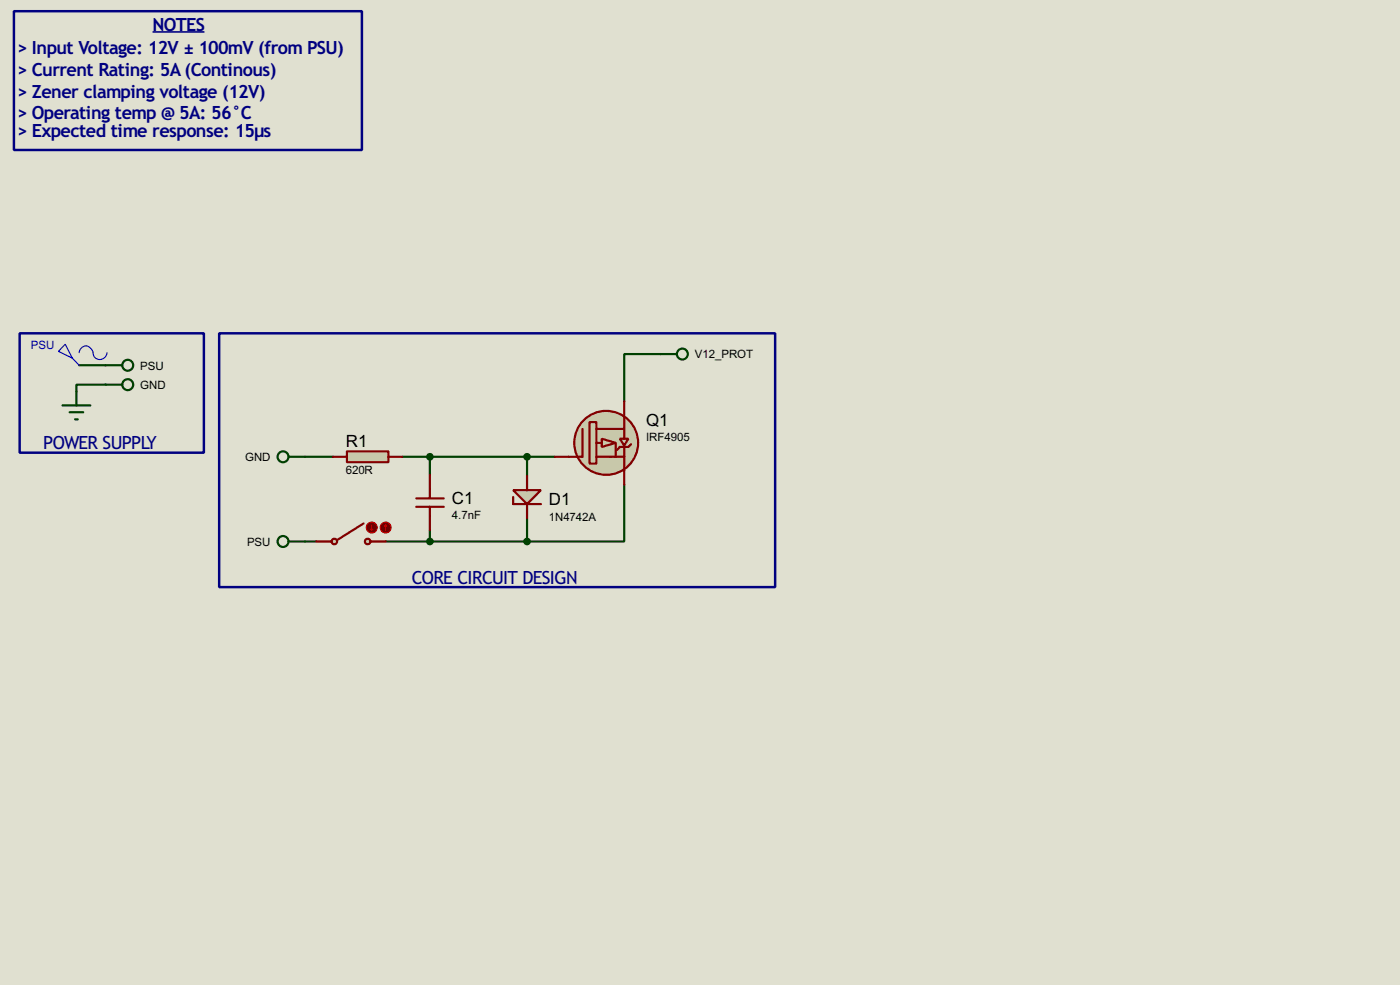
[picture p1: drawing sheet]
<svg xmlns="http://www.w3.org/2000/svg" width="256mm" height="180mm" viewBox="0 0 256 180" stroke-linecap="round" stroke-linejoin="round" font-family="sans-serif">
<path d="M0 0h256.5v180.3h-256.5z" fill="#e0e0d0"/>
<g fill="none" stroke="#004000" stroke-width=".4">
<path d="M11.5 74.2h5.1M12.8 75.5h2.5M13.8 76.8h.5M14.5 66.9h7.9M22.4 70.4h-8.4v3.8M121 64.8h-6.6v8.7M55.9 83.6h5.1M55.9 99.1h2.1M70.7 99.1h25.9M73.7 83.6h28M78.8 83.6v3.3M78.8 97.1v2"/>
<path d="M96.6 83.6v3.6M96.6 94.8v4.3M114.4 88.7v10.4h-17.8"/>
<circle cx="23.4" cy="70.4" r="1"/>
<circle cx="23.4" cy="66.9" r="1"/>
</g>
<path d="M2.6 2.1h63.7v25.4h-63.7zM3.6 61h33.8v21.9h-33.8z" fill="none" stroke="#000080" stroke-width=".45"/>
<path d="M28 5.9h9.5" fill="none" stroke="#000080" stroke-width=".3"/>
<path d="M12 63l1.3 2.6-2.6-1.3zM13.3 65.6l1.2 1.3M14.5 64.6a1.28 1.28 0 0 1 1.3-1.3 1.28 1.28 0 0 1 1.3 1.3 1.28 1.28 0 0 0 1.2 1.2 1.28 1.28 0 0 0 1.3-1.2" fill="none" stroke="#0000c0" stroke-width=".2"/>
<path d="M63.6 82.6h7.6v2h-7.6z" fill="#c8c8aa" stroke="#800000" stroke-width=".4"/>
<path d="M61 83.6h2.6M71.2 83.6h2.5" fill="none" stroke="#800000" stroke-width=".4"/>
<path d="M94 89.7h5.1l-2.5 2.6z" fill="#c8c8aa" stroke="#800000" stroke-width=".4"/>
<path d="M76.3 92.8h5M76.3 91.2h5M78.8 86.9v4.3M78.8 92.8v4.3M94 91v1.3h5.1M96.6 87.2v2.5M96.6 92.3v2.5" fill="none" stroke="#800000" stroke-width=".4"/>
<g fill="#004000" stroke="#004000" stroke-width=".4">
<circle cx="78.7" cy="83.6" r=".5"/>
<circle cx="96.5" cy="83.6" r=".5"/>
<circle cx="78.7" cy="99.1" r=".5"/>
</g>
<g fill="none" stroke="#004000" stroke-width=".4">
<path d="M52.9 99.1h3M52.9 83.6h3"/>
<circle cx="51.8" cy="99.1" r="1"/>
<circle cx="51.8" cy="83.6" r="1"/>
</g>
<g fill="#c8c8aa" stroke="#800000" stroke-width=".4">
<path d="M110.3 80.3l2.5 .8-2.5 .7z"/>
<circle cx="111" cy="81.1" r="5.9"/>
</g>
<path d="M108 77.3h1.3v7.6h-1.3z" fill="#c8c8aa" stroke="#800000" stroke-width=".4"/>
<path d="M106.7 78.5v5.1h-2.5M109.3 78.5h5.1M109.3 83.6h5.1M109.3 81.1h1M112.8 81.1v2.5" fill="none" stroke="#800000" stroke-width=".4"/>
<path d="M113.6 80.3h1.5l-.7 1.3z" fill="#c8c8aa" stroke="#800000" stroke-width=".4"/>
<path d="M114.4 73.5v2.5M114.4 76.3v4M101.7 83.6h2.5M114.4 81.8v6.9M115.6 81.3l-.5 .5h-1.5l-.5 .6" fill="none" stroke="#800000" stroke-width=".4"/>
<circle cx="96.5" cy="99.1" r=".5" fill="#004000" stroke="#004000" stroke-width=".4"/>
<g fill="none" stroke="#004000" stroke-width=".4">
<path d="M121 64.8h3"/>
<circle cx="125" cy="64.8" r="1"/>
</g>
<g fill="#c8c8aa" stroke="#800000" stroke-width=".4">
<circle cx="67.3" cy="99.1" r=".5"/>
<circle cx="61.2" cy="99.1" r=".5"/>
</g>
<path d="M58 99.1h2.8M66.6 95.8l-4.8 3.1M67.9 99.1h2.8" fill="none" stroke="#800000" stroke-width=".4"/>
<circle cx="68.1" cy="96.6" r="1" fill="#400000" stroke="#f00" stroke-width=".2"/>
<path d="M67.9 96.8l.2 .3M68.1 96.1v1M68.4 96.8l-.3 .3" fill="none" stroke="#f00" stroke-width=".2"/>
<circle cx="70.6" cy="96.6" r="1" fill="#400000" stroke="#f00" stroke-width=".2"/>
<path d="M70.7 96.1l-.3 .2M70.7 96.1l.2 .2M70.7 96.1v1" fill="none" stroke="#f00" stroke-width=".2"/>
<path d="M40.2 61h101.8v46.5h-101.8z" fill="none" stroke="#000080" stroke-width=".45"/>
<g font-size="3.9" fill="#000080">
<text x="28" y="5.7">NOTES</text>
<text x="3.1" y="9.8">&gt; Input Voltage: 12V ± 100mV (from PSU)</text>
<text x="3.1" y="13.9">&gt; Current Rating: 5A(Continous)</text>
<text x="3.1" y="17.9">&gt; Zener clamping voltage (12V)</text>
<text x="3.1" y="21.7">&gt; Operating temp @ 5A: 56°C</text>
<text x="3.1" y="25">&gt; Expected time response: 15µs</text>
<text x="7.9" y="82.2">POWER SUPPLY</text>
<text x="75.5" y="106.8">CORE CIRCUIT DESIGN</text>
</g>
<g font-size="3.5">
<text x="118.4" y="77.9">Q1</text>
<text x="63.4" y="81.8">R1</text>
<text x="82.8" y="92.2">C1</text>
<text x="100.6" y="92.4">D1</text>
</g>
<text font-size="2.4" fill="#0000c0" x="5.7" y="63.8">PSU</text>
<g font-size="2.4">
<text x="127.3" y="65.6">V12_PROT</text>
<text x="25.7" y="67.7">PSU</text>
<text x="25.7" y="71.2">GND</text>
<text x="118.4" y="80.8">IRF4905</text>
<text x="44.9" y="84.4">GND</text>
<text x="63.4" y="86.8">620R</text>
<text x="82.8" y="95.1">4.7nF</text>
<text x="100.6" y="95.3">1N4742A</text>
<text x="45.2" y="99.9">PSU</text>
</g>
</svg>
